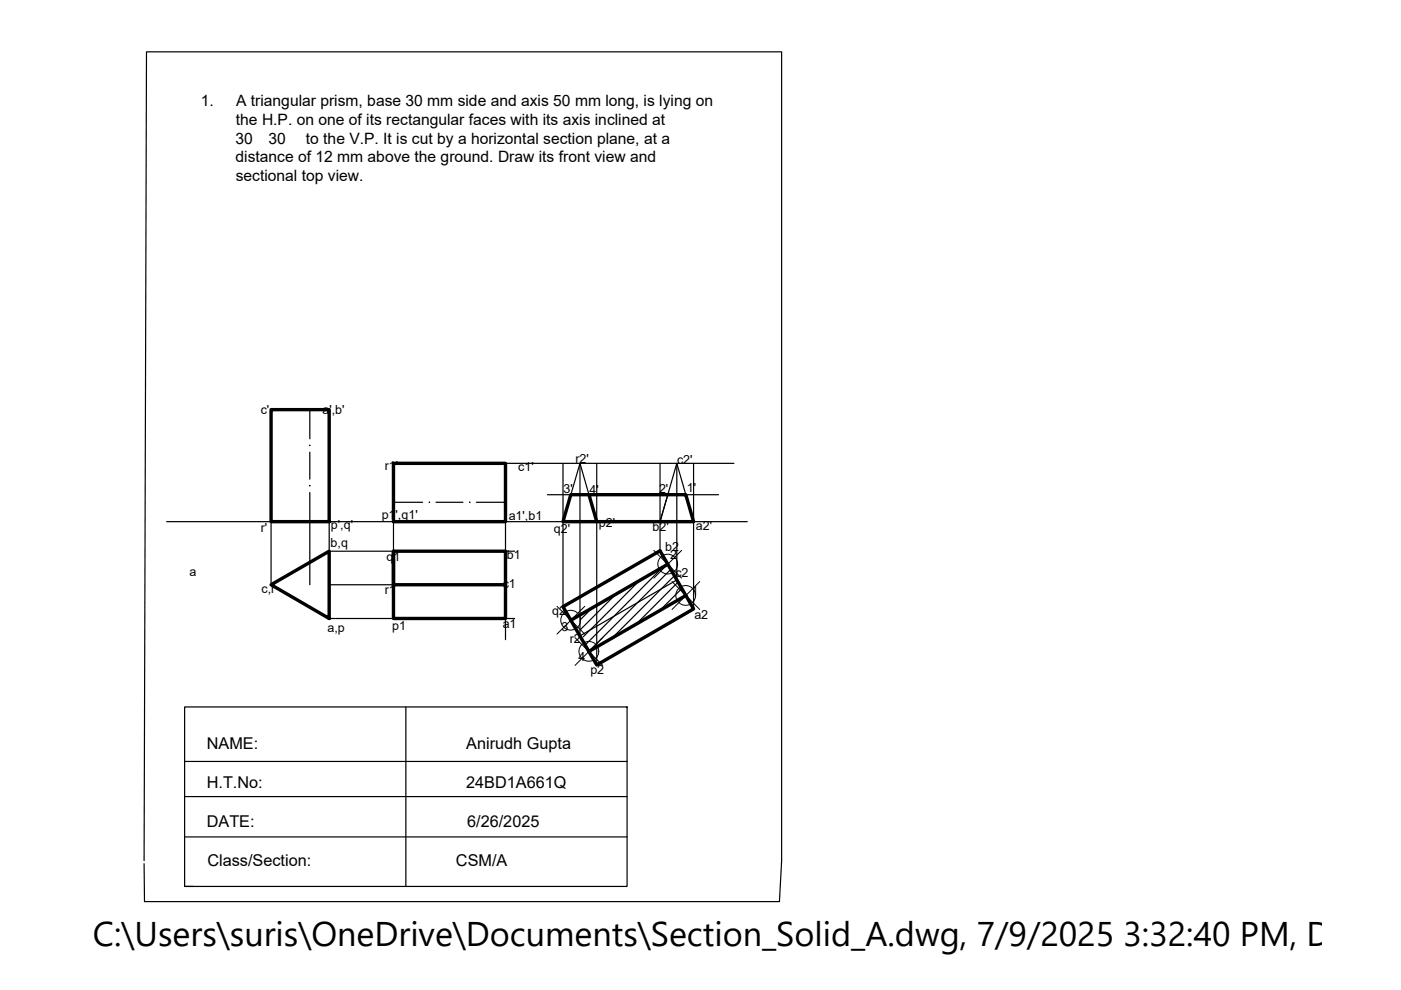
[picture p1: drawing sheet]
<svg xmlns="http://www.w3.org/2000/svg" width="297mm" height="210mm" viewBox="0 0 297 210" stroke-linecap="round" stroke-linejoin="round" font-family="sans-serif">
<!-- layer: 0 -->
<g fill="none" stroke="#000" stroke-width=".25">
<path d="M65.7 86.9v6.1M65.7 95.9v5.7M107.2 98.2h48.4M119.4 98.2v30.4M123 98.2v36.6l20.5-11.8v-24.8M126.5 98.2v42.8M139.9 98.2v18.6M147.1 98.2v30.9M35.3 110.6h123.1M57.5 110.6v13.4M65.7 104.4v19.6M69.8 110.6v6.3h39.3"/>
<path d="M83.4 106.5h6.2M83.4 110.6v20.5M92.4 106.5h5.8M101 106.5h6.2M107.2 110.6v25M116.1 104.9h36.2M124.9 104.9l1.6 5.7-3.5-12.4-3.6 12.4M141.6 104.9l-1.7 5.7h7.2l-3.6-12.4-3.6 12.4M69.8 124h37.4M69.8 131.1h39.3M125.5 128.9l-2.5 2.6M130.5 126l-7.5 7.6"/>
<path d="M135.6 123.1l-12 11.9M140.6 120.2l-16.5 16.6M142.2 120.7l-17.4 17.4M143 122.1l-13.2 13.2M143.7 123.4l-8.9 9M144.6 124.8l-4.7 4.7M145.3 126.1l-.4 .5M39.1 149.9h93.9v38h-93.9zM86 149.9v38M39.1 161.4h93.9M39.1 168.9h93.9M39.1 177.4h93.9"/>
<path d="M30.6 182.5l.5-171.5h134.6v171.5l-.4 8.7h-134.7v-8.1M39.1 187.9h1.9"/>
</g>
<path d="M57.5 86.9h12.3v23.7h-12.3zM83.4 98.2h23.8v12.4h-23.8zM83.4 116.9v14.2h23.8v-14.2h-23.8v7.1h23.8M124.9 104.9h-3.9l-1.6 5.7h27.7l-1.7-5.7h-20.5l1.6 5.7M141.6 119.6l-20.6 11.9M57.5 124l12.3-7.1v14.2zM119.4 128.6l20.5-11.8 7.2 12.3-20.6 11.9zM145.4 126.3l-20.5 11.8" fill="none" stroke="#000" stroke-width=".72"/>
<g fill="#000" stroke="#000" stroke-width=".21">
<path d="M65.6 103h.2zM91 106.5h.1z"/>
<circle cx="65.7" cy="94.4" r=".07"/>
<circle cx="99.6" cy="106.5" r=".07"/>
</g>
<g fill="none" stroke="#000" stroke-width=".21">
<path d="M138.6 116.7l5.9 5.9M144.5 116.7l-5.9 5.9M118.1 128.6l5.9 5.8M121.9 135.2l5.9 5.9M124 128.6l-5.9 5.8M127.8 135.2l-5.9 5.9M142.5 123.3l5.9 5.9M148.4 123.3l-5.9 5.9"/>
<circle cx="141.6" cy="119.6" r="2.1"/>
<circle cx="121" cy="131.5" r="2.1"/>
<circle cx="124.8" cy="138.1" r="2.1"/>
<circle cx="145.4" cy="126.2" r="2.1"/>
</g>
<text font-size="7.3" x="19.7" y="200.6">C:\Users\suris\OneDrive\Documents\Section_Solid_A.dwg, 7/9/2025 3:32:40 PM, DWG T</text>
<g font-size="3.4">
<text x="43.8" y="158.9">NAME:</text>
<text x="98.8" y="158.9">Anirudh Gupta</text>
<text x="43.8" y="167.2">H.T.No:</text>
<text x="98.8" y="167.2">24BD1A661Q</text>
<text x="43.8" y="175.4">DATE:</text>
<text x="99" y="175.4">6/26/2025</text>
<text x="44" y="183.7">Class/Section:</text>
<text x="96.7" y="183.7">CSM/A</text>
</g>
<g font-size="3.3">
<text x="42.6" y="22.5">1.</text>
<text x="50.1" y="22.5">A triangular prism, base 30 mm side and axis 50 mm long, is lying on</text>
<text x="50" y="26.5">the H.P. on one of its rectangular faces with its axis inclined at</text>
<text x="49.9" y="30.5">30∘30∘ to the V.P. It is cut by a horizontal section plane, at a</text>
<text x="49.9" y="34.4">distance of 12 mm above the ground. Draw its front view and</text>
<text x="50" y="38.4">sectional top view.</text>
</g>
<g font-size="2.7">
<text x="55.3" y="87.7">c'</text>
<text x="68.4" y="87.7">a',b'</text>
<text x="81.6" y="99.6">r1'</text>
<text x="109.9" y="99.9">c1'</text>
<text x="122" y="98.2">r2'</text>
<text x="143.5" y="98.4">c2'</text>
<text x="119.5" y="104.5">3'</text>
<text x="125" y="104.7">4'</text>
<text x="139.7" y="104.4">2'</text>
<text x="145.7" y="104.3">1'</text>
<text x="55.3" y="112.7">r'</text>
<text x="70.2" y="112.2">p',q'</text>
<text x="80.9" y="110">p1',q1'</text>
<text x="107.9" y="110.3">a1',b1</text>
<text x="117.4" y="113">q2'</text>
<text x="127" y="111.8">p2'</text>
<text x="138.3" y="112.6">b2'</text>
<text x="147.6" y="112.5">a2'</text>
<text x="70.1" y="115.9">b,q</text>
<text x="81.9" y="118.9">q1</text>
<text x="107.5" y="118.5">b1</text>
<text x="141" y="116.8">b2</text>
<text x="142.1" y="118.6">2</text>
<text x="40.2" y="122.1">a</text>
<text x="55.4" y="125.8">c,r</text>
<text x="81.6" y="125.9">r1</text>
<text x="106.6" y="124.7">c1</text>
<text x="143.2" y="122.4">c2</text>
<text x="117.1" y="130.4">q2</text>
<text x="146.6" y="126.2">1</text>
<text x="147.2" y="131.2">a2</text>
<text x="69.4" y="134.1">a,p</text>
<text x="83.1" y="133.6">p1</text>
<text x="106.6" y="133.1">a1</text>
<text x="119" y="133.7">3</text>
<text x="120.8" y="136.4">r2</text>
<text x="122.6" y="140.2">4</text>
<text x="125.2" y="142.8">p2</text>
</g>
</svg>
